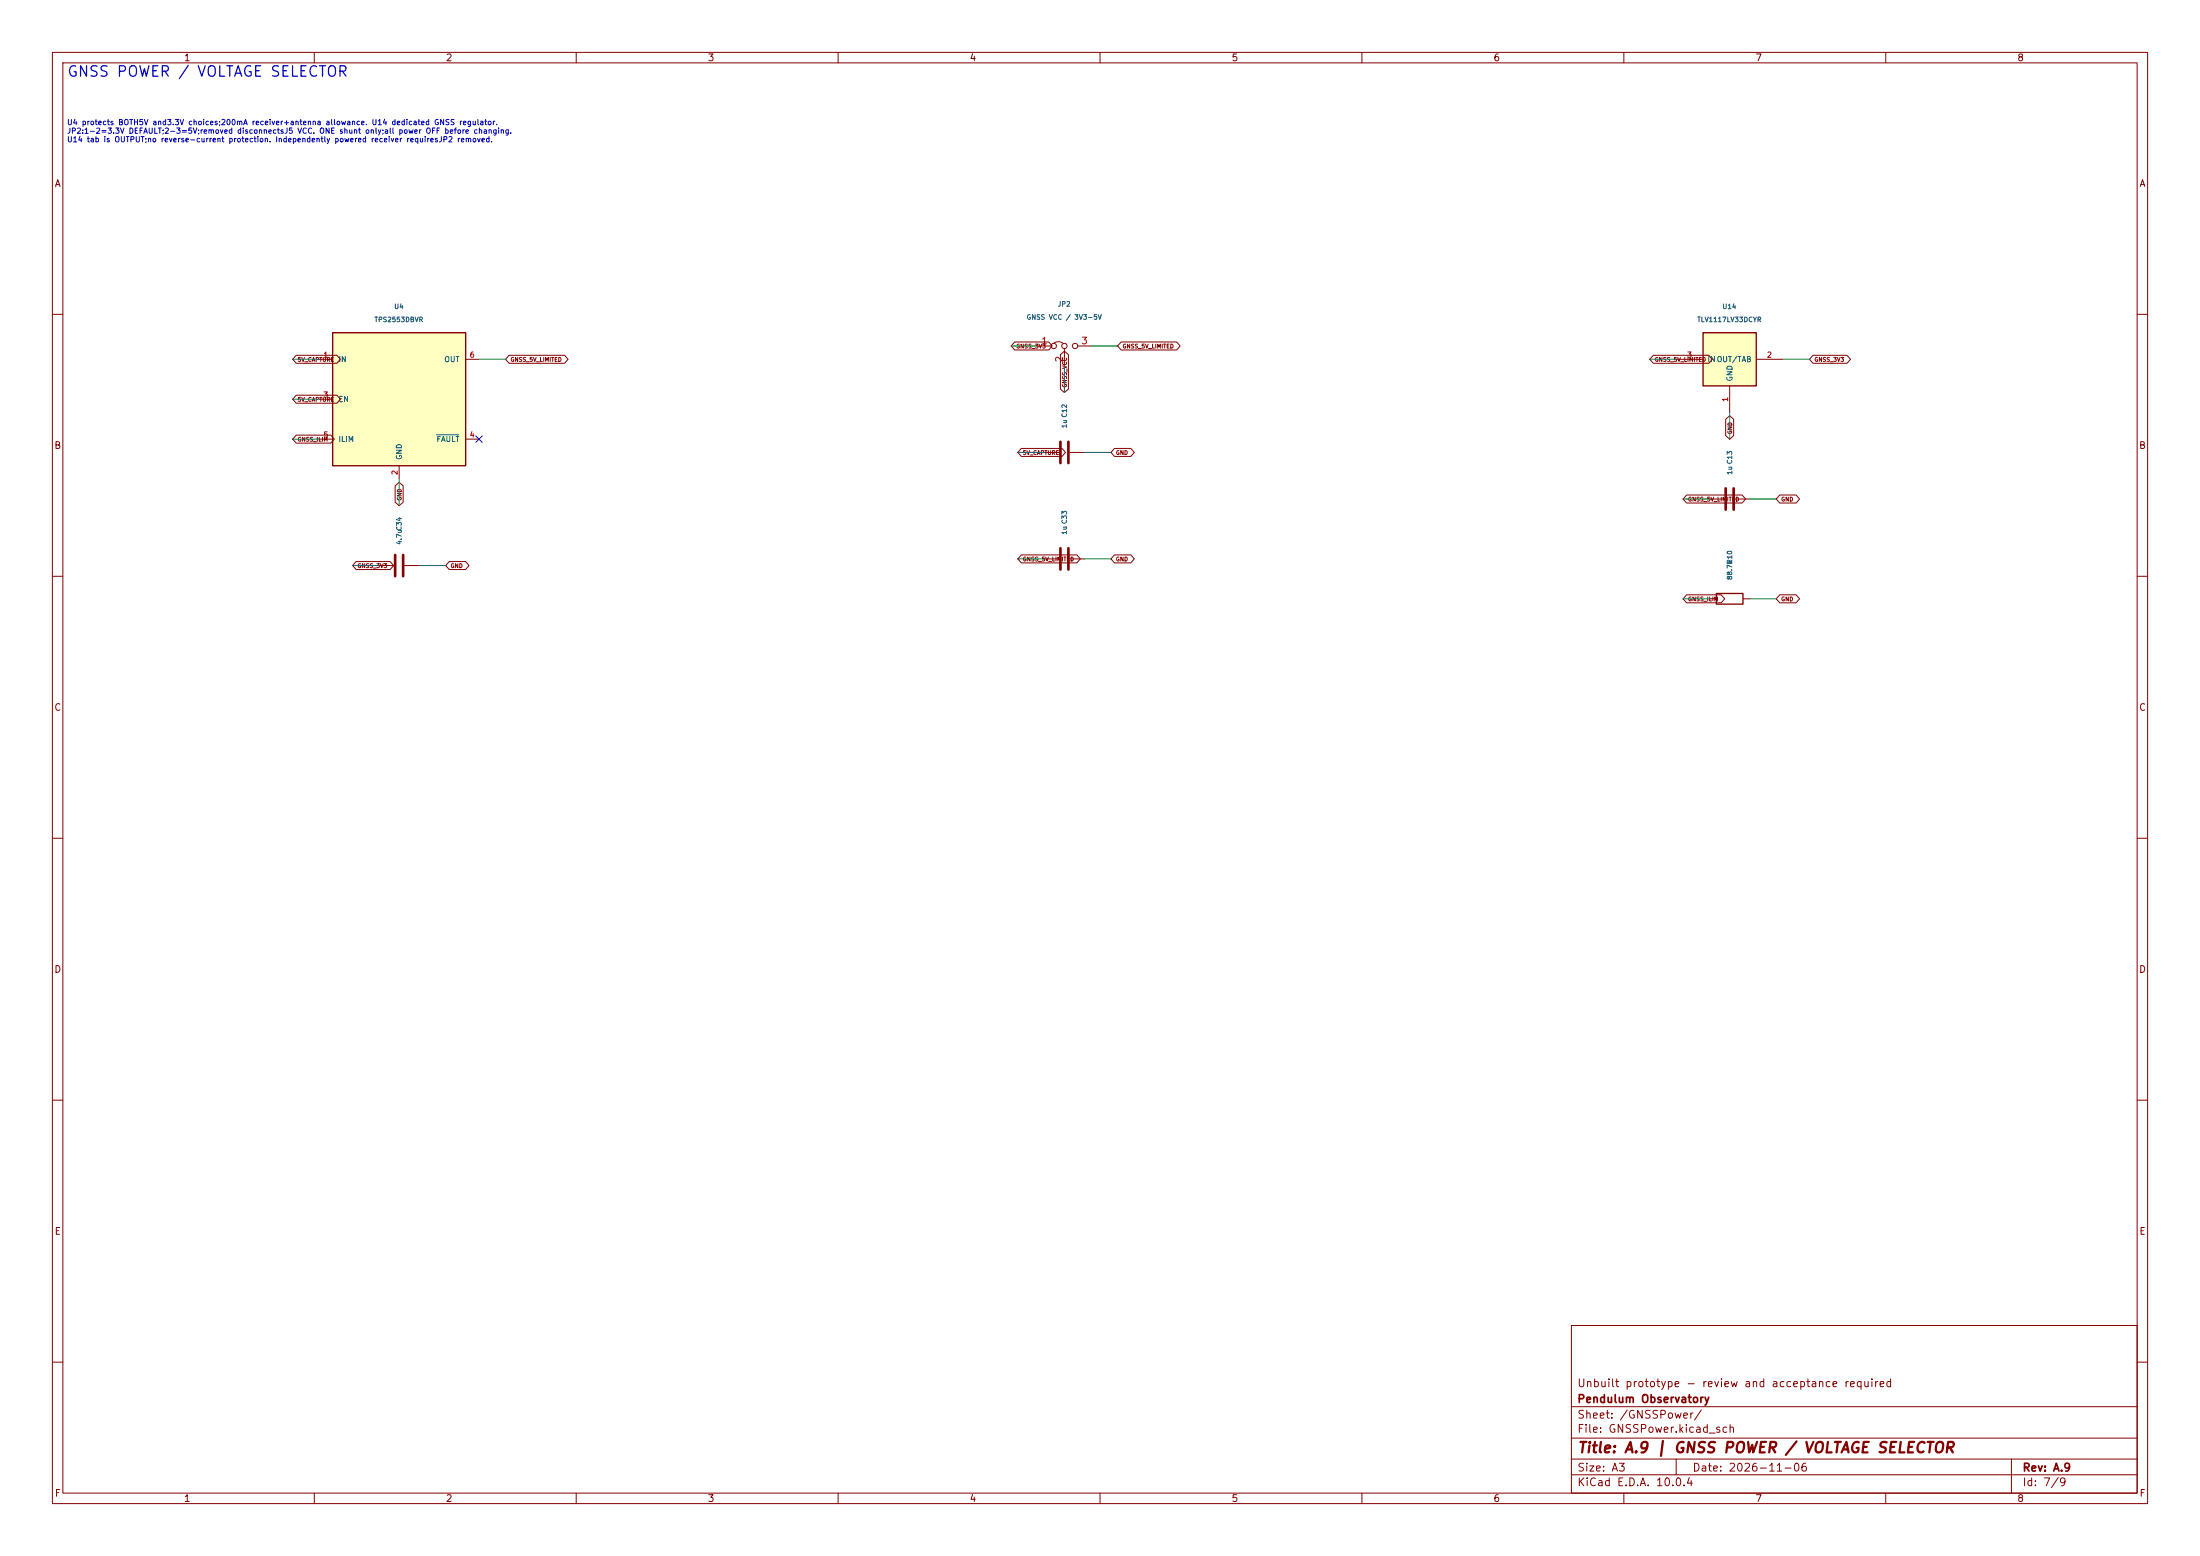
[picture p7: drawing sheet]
(kicad_sch
 (version 20250114)
 (generator "eeschema")
 (paper "A3")
 (title_block
  (title "A.9 | GNSS POWER / VOLTAGE SELECTOR")
  (date "2026-11-06")
  (rev "A.9")
  (company "Pendulum Observatory")
  (comment 1 "Unbuilt prototype - review and acceptance required"))
 (lib_symbols
  (symbol "Carrier:TPS2553"
   (pin_names
    (offset 1.016)) (in_bom yes) (on_board yes)
   (property "Reference" "U" (at 0 0 0) (effects (font (size 1.27 1.27)) (hide yes)))
   (property "Value" "TPS2553DBVR" (at 0 0 0) (effects (font (size 1.27 1.27)) (hide yes)))
   (property "Footprint" "" (at 0 0 0) (effects (font (size 1.27 1.27)) (hide yes)))
   (property "Datasheet" "" (at 0 0 0) (effects (font (size 1.27 1.27)) (hide yes)))
   (property "Description" "TI TPS2553DBVR; SOT23-6 active-high enable, auto-retry current limit" (at 0 0 0) (effects (font (size 1.27 1.27)) (hide yes)))
   (symbol "TPS2553_0_1"
    (rectangle (start -12.7 12.7) (end 12.7 -12.7) (stroke (width 0.254) (type default)) (fill (type background))))
   (symbol "TPS2553_1_1"
    (pin power_in line (at -15.24 7.62 0) (length 2.54) (name "IN" (effects (font (size 1.016 1.016)))) (number "1" (effects (font (size 1.016 1.016)))))
    (pin power_in line (at 0 -15.24 90) (length 2.54) (name "GND" (effects (font (size 1.016 1.016)))) (number "2" (effects (font (size 1.016 1.016)))))
    (pin input line (at -15.24 0 0) (length 2.54) (name "EN" (effects (font (size 1.016 1.016)))) (number "3" (effects (font (size 1.016 1.016)))))
    (pin open_collector line (at 15.24 -7.62 180) (length 2.54) (name "~{FAULT}" (effects (font (size 1.016 1.016)))) (number "4" (effects (font (size 1.016 1.016)))))
    (pin passive line (at -15.24 -7.62 0) (length 2.54) (name "ILIM" (effects (font (size 1.016 1.016)))) (number "5" (effects (font (size 1.016 1.016)))))
    (pin power_out line (at 15.24 7.62 180) (length 2.54) (name "OUT" (effects (font (size 1.016 1.016)))) (number "6" (effects (font (size 1.016 1.016)))))))
  (symbol "Carrier:Jumper_3_Bridged12"
   (pin_names
    (offset 0) (hide yes)) (exclude_from_sim no) (in_bom no) (on_board yes)
   (in_pos_files yes)
   (duplicate_pin_numbers_are_jumpers no)
   (property "Reference" "JP" (at -2.54 -2.54 0) (show_name no) (do_not_autoplace no) (effects (font (size 1.27 1.27))))
   (property "Value" "Jumper_3_Bridged12" (at 0 2.794 0) (show_name no) (do_not_autoplace no) (effects (font (size 1.27 1.27))))
   (property "Footprint" "" (at 0 0 0) (show_name no) (do_not_autoplace no) (hide yes) (effects (font (size 1.27 1.27))))
   (property "Datasheet" "" (at 0 0 0) (show_name no) (do_not_autoplace no) (hide yes) (effects (font (size 1.27 1.27))))
   (property "Description" "Jumper, 3-pole, pins 1+2 closed/bridged" (at 0 -11.43 0) (show_name no) (do_not_autoplace no) (hide yes) (effects (font (size 1.27 1.27))))
   (symbol "Jumper_3_Bridged12_0_0"
    (circle (center -2.032 0) (radius 0.508) (stroke (width 0) (type default)) (fill (type none)))
    (circle (center 0 0) (radius 0.508) (stroke (width 0) (type default)) (fill (type none)))
    (circle (center 2.032 0) (radius 0.508) (stroke (width 0) (type default)) (fill (type none))))
   (symbol "Jumper_3_Bridged12_0_1"
    (arc (start -2.032 0.508) (mid -1.143 0.8155) (end -0.254 0.508) (stroke (width 0) (type default)) (fill (type none)))
    (polyline (pts (xy 0 -1.27) (xy 0 -0.508)) (stroke (width 0) (type default)) (fill (type none))))
   (symbol "Jumper_3_Bridged12_1_1"
    (pin passive line (at -5.08 0 0) (length 2.54) (name "A" (effects (font (size 1.27 1.27)))) (number "1" (effects (font (size 1.27 1.27)))))
    (pin passive line (at 0 -3.81 90) (length 2.54) (name "C" (effects (font (size 1.27 1.27)))) (number "2" (effects (font (size 1.27 1.27)))))
    (pin passive line (at 5.08 0 180) (length 2.54) (name "B" (effects (font (size 1.27 1.27)))) (number "3" (effects (font (size 1.27 1.27))))))
   (embedded_fonts no))
  (symbol "Carrier:TLV1117LV33"
   (pin_names
    (offset 0.762)) (in_bom yes) (on_board yes)
   (property "Reference" "U" (at 0 8.89 0) (effects (font (size 1.27 1.27))))
   (property "Value" "TLV1117LV33DCYR" (at 0 6.35 0) (effects (font (size 1.27 1.27))))
   (symbol "TLV1117LV33_0_1"
    (rectangle (start -5.08 -5.08) (end 5.08 5.08) (stroke (width 0.254) (type default)) (fill (type background))))
   (symbol "TLV1117LV33_1_1"
    (pin power_in line (at -10.16 0 0) (length 5.08) (name "IN" (effects (font (size 1.016 1.016)))) (number "3" (effects (font (size 1.016 1.016)))))
    (pin power_out line (at 10.16 0 180) (length 5.08) (name "OUT/TAB" (effects (font (size 1.016 1.016)))) (number "2" (effects (font (size 1.016 1.016)))))
    (pin power_in line (at 0 -10.16 90) (length 5.08) (name "GND" (effects (font (size 1.016 1.016)))) (number "1" (effects (font (size 1.016 1.016)))))))
  (symbol "Carrier:C"
   (pin_numbers (hide yes))
   (pin_names
    (offset 0.254)) (exclude_from_sim no) (in_bom yes) (on_board yes)
   (in_pos_files yes)
   (duplicate_pin_numbers_are_jumpers no)
   (property "Reference" "C" (at 0.635 2.54 0) (show_name no) (do_not_autoplace no) (effects (font (size 1.27 1.27)) (justify left)))
   (property "Value" "C" (at 0.635 -2.54 0) (show_name no) (do_not_autoplace no) (effects (font (size 1.27 1.27)) (justify left)))
   (property "Footprint" "" (at 0.9652 -3.81 0) (show_name no) (do_not_autoplace no) (hide yes) (effects (font (size 1.27 1.27))))
   (property "Datasheet" "" (at 0 0 0) (show_name no) (do_not_autoplace no) (hide yes) (effects (font (size 1.27 1.27))))
   (property "Description" "Unpolarized capacitor" (at 0 0 0) (show_name no) (do_not_autoplace no) (hide yes) (effects (font (size 1.27 1.27))))
   (symbol "C_0_1"
    (polyline (pts (xy -2.032 0.762) (xy 2.032 0.762)) (stroke (width 0.508) (type default)) (fill (type none)))
    (polyline (pts (xy -2.032 -0.762) (xy 2.032 -0.762)) (stroke (width 0.508) (type default)) (fill (type none))))
   (symbol "C_1_1"
    (pin passive line (at 0 3.81 270) (length 2.794) (name "" (effects (font (size 1.27 1.27)))) (number "1" (effects (font (size 1.27 1.27)))))
    (pin passive line (at 0 -3.81 90) (length 2.794) (name "" (effects (font (size 1.27 1.27)))) (number "2" (effects (font (size 1.27 1.27))))))
   (embedded_fonts no))
  (symbol "Carrier:R"
   (pin_numbers (hide yes))
   (pin_names
    (offset 0)) (exclude_from_sim no) (in_bom yes) (on_board yes)
   (in_pos_files yes)
   (duplicate_pin_numbers_are_jumpers no)
   (property "Reference" "R" (at 2.032 0 90) (show_name no) (do_not_autoplace no) (effects (font (size 1.27 1.27))))
   (property "Value" "R" (at 0 0 90) (show_name no) (do_not_autoplace no) (effects (font (size 1.27 1.27))))
   (property "Footprint" "" (at -1.778 0 90) (show_name no) (do_not_autoplace no) (hide yes) (effects (font (size 1.27 1.27))))
   (property "Datasheet" "" (at 0 0 0) (show_name no) (do_not_autoplace no) (hide yes) (effects (font (size 1.27 1.27))))
   (property "Description" "Resistor" (at 0 0 0) (show_name no) (do_not_autoplace no) (hide yes) (effects (font (size 1.27 1.27))))
   (symbol "R_0_1"
    (rectangle (start -1.016 -2.54) (end 1.016 2.54) (stroke (width 0.254) (type default)) (fill (type none))))
   (symbol "R_1_1"
    (pin passive line (at 0 3.81 270) (length 1.27) (name "" (effects (font (size 1.27 1.27)))) (number "1" (effects (font (size 1.27 1.27)))))
    (pin passive line (at 0 -3.81 90) (length 1.27) (name "" (effects (font (size 1.27 1.27)))) (number "2" (effects (font (size 1.27 1.27))))))
   (embedded_fonts no)))
 (text "GNSS POWER / VOLTAGE SELECTOR" (at 12.7 12.7 0) (effects (font (size 2 2)) (justify left top)))
 (text "U4 protects BOTH5V and3.3V choices;200mA receiver+antenna allowance. U14 dedicated GNSS regulator.\nJP2:1-2=3.3V DEFAULT;2-3=5V;removed disconnectsJ5 VCC. ONE shunt only;all power OFF before changing.\nU14 tab is OUTPUT;no reverse-current protection. Independently powered receiver requiresJP2 removed." (at 12.7 23 0) (effects (font (size 1.016 1.016)) (justify left top)))
 (wire (pts (xy 60.96 68.58) (xy 55.88 68.58)) (stroke (width 0) (type default)))
 (global_label "5V_CAPTURE"
  (shape bidirectional) (at 55.88 68.58 0) (effects (font (size 0.762 0.762)) (justify left)))
 (wire (pts (xy 76.2 91.44) (xy 76.2 96.52)) (stroke (width 0) (type default)))
 (global_label "GND"
  (shape bidirectional) (at 76.2 96.52 90) (effects (font (size 0.762 0.762)) (justify left)))
 (wire (pts (xy 60.96 76.2) (xy 55.88 76.2)) (stroke (width 0) (type default)))
 (global_label "5V_CAPTURE"
  (shape bidirectional) (at 55.88 76.2 0) (effects (font (size 0.762 0.762)) (justify left)))
 (no_connect (at 91.44 83.82))
 (wire (pts (xy 60.96 83.82) (xy 55.88 83.82)) (stroke (width 0) (type default)))
 (global_label "GNSS_ILIM"
  (shape bidirectional) (at 55.88 83.82 0) (effects (font (size 0.762 0.762)) (justify left)))
 (wire (pts (xy 91.44 68.58) (xy 96.52 68.58)) (stroke (width 0) (type default)))
 (global_label "GNSS_5V_LIMITED"
  (shape bidirectional) (at 96.52 68.58 180) (effects (font (size 0.762 0.762)) (justify left)))
 (symbol
  (lib_id "Carrier:TPS2553") (at 76.2 76.2 0) (unit 1) (in_bom yes) (on_board yes) (dnp no)
  (property "Manufacturer" "Texas Instruments" (at 76.2 76.2 0) (effects (font (size 0.9 0.9)) (hide yes)))
  (property "MPN" "TPS2553DBVR" (at 76.2 76.2 0) (effects (font (size 0.9 0.9)) (hide yes)))
  (property "Assembly" "Dedicated GNSS current-limited 5V branch; R10 sets about 300mA nominal; /FAULT unused." (at 76.2 76.2 0) (effects (font (size 0.9 0.9)) (hide yes)))
  (property "Footprint" "Carrier:SOT-23-6" (at 76.2 76.2 0) (effects (font (size 0.9 0.9)) (hide yes)))
  (property "Datasheet" "https://www.ti.com/lit/ds/symlink/tps2553.pdf" (at 76.2 76.2 0) (effects (font (size 0.9 0.9)) (hide yes)))
  (property "Description" "" (at 76.2 76.2 0) (effects (font (size 0.9 0.9)) (hide yes)))
  (property "Reference" "U4" (at 76.2 58.5 0) (effects (font (size 0.9 0.9))))
  (property "Value" "TPS2553DBVR" (at 76.2 61.0 0) (effects (font (size 0.9 0.9)))) (pin "1") (pin "2") (pin "3") (pin "4") (pin "5") (pin "6"))
 (wire (pts (xy 198.12 66.04) (xy 193.04 66.04)) (stroke (width 0) (type default)))
 (global_label "GNSS_3V3"
  (shape bidirectional) (at 193.04 66.04 0) (effects (font (size 0.762 0.762)) (justify left)))
 (wire (pts (xy 203.2 69.85) (xy 203.2 74.93)) (stroke (width 0) (type default)))
 (global_label "GNSS_VCC"
  (shape bidirectional) (at 203.2 74.93 90) (effects (font (size 0.762 0.762)) (justify left)))
 (wire (pts (xy 208.28 66.04) (xy 213.36 66.04)) (stroke (width 0) (type default)))
 (global_label "GNSS_5V_LIMITED"
  (shape bidirectional) (at 213.36 66.04 180) (effects (font (size 0.762 0.762)) (justify left)))
 (symbol
  (lib_id "Carrier:Jumper_3_Bridged12") (at 203.2 66.04 0) (unit 1) (in_bom yes) (on_board yes) (dnp no)
  (property "Manufacturer" "Samtec" (at 203.2 66.04 0) (effects (font (size 0.9 0.9)) (hide yes)))
  (property "MPN" "TSW-103-07-G-S" (at 203.2 66.04 0) (effects (font (size 0.9 0.9)) (hide yes)))
  (property "Assembly" "ONE shunt only:1-2=3.3V DEFAULT;2-3=5V;removed disconnectsJ5 power. Power off all attached equipment and discharge before moving. Never bridge all3. Remove before independently powering receiver." (at 203.2 66.04 0) (effects (font (size 0.9 0.9)) (hide yes)))
  (property "Footprint" "Carrier:PinHeader_1x03_P2.54mm_Vertical" (at 203.2 66.04 0) (effects (font (size 0.9 0.9)) (hide yes)))
  (property "Datasheet" "" (at 203.2 66.04 0) (effects (font (size 0.9 0.9)) (hide yes)))
  (property "Description" "" (at 203.2 66.04 0) (effects (font (size 0.9 0.9)) (hide yes)))
  (property "Reference" "JP2" (at 203.2 58.040000000000006 0) (effects (font (size 0.9 0.9))))
  (property "Value" "GNSS VCC / 3V3-5V" (at 203.2 60.540000000000006 0) (effects (font (size 0.9 0.9)))) (pin "1") (pin "2") (pin "3"))
 (wire (pts (xy 320.04 68.58) (xy 314.96 68.58)) (stroke (width 0) (type default)))
 (global_label "GNSS_5V_LIMITED"
  (shape bidirectional) (at 314.96 68.58 0) (effects (font (size 0.762 0.762)) (justify left)))
 (wire (pts (xy 340.36 68.58) (xy 345.44 68.58)) (stroke (width 0) (type default)))
 (global_label "GNSS_3V3"
  (shape bidirectional) (at 345.44 68.58 180) (effects (font (size 0.762 0.762)) (justify left)))
 (wire (pts (xy 330.2 78.74) (xy 330.2 83.82)) (stroke (width 0) (type default)))
 (global_label "GND"
  (shape bidirectional) (at 330.2 83.82 90) (effects (font (size 0.762 0.762)) (justify left)))
 (symbol
  (lib_id "Carrier:TLV1117LV33") (at 330.2 68.58 0) (unit 1) (in_bom yes) (on_board yes) (dnp no)
  (property "Manufacturer" "Texas Instruments" (at 330.2 68.58 0) (effects (font (size 0.9 0.9)) (hide yes)))
  (property "MPN" "TLV1117LV33DCYR" (at 330.2 68.58 0) (effects (font (size 0.9 0.9)) (hide yes)))
  (property "Footprint" "Carrier:SOT-223-3_TabPin2" (at 330.2 68.58 0) (effects (font (size 0.9 0.9)) (hide yes)))
  (property "Datasheet" "https://www.ti.com/lit/ds/symlink/tlv1117lv.pdf" (at 330.2 68.58 0) (effects (font (size 0.9 0.9)) (hide yes)))
  (property "Description" "Dedicated GNSS3.3V LDO; fixed3.3V,ceramic-stable,SOT223;tab is OUTPUT" (at 330.2 68.58 0) (effects (font (size 0.9 0.9)) (hide yes)))
  (property "Assembly" "Pin1GND;pin2ANDtabGNSS_3V3;pin3GNSS_5V_LIMITED. Solid output-tab copper spread;never connect tab toGND.200mA GNSS+antenna allowance requires thermal acceptance. Unprotected OUT-to-IN body diode: no external receiver power withJP2 fitted." (at 330.2 68.58 0) (effects (font (size 0.9 0.9)) (hide yes)))
  (property "Reference" "U14" (at 330.2 58.5 0) (effects (font (size 0.9 0.9))))
  (property "Value" "TLV1117LV33DCYR" (at 330.2 61.0 0) (effects (font (size 0.9 0.9)))) (pin "3") (pin "2") (pin "1"))
 (wire (pts (xy 199.39 86.36) (xy 194.31 86.36)) (stroke (width 0) (type default)))
 (global_label "5V_CAPTURE"
  (shape bidirectional) (at 194.31 86.36 0) (effects (font (size 0.762 0.762)) (justify left)))
 (wire (pts (xy 207.01 86.36) (xy 212.09 86.36)) (stroke (width 0) (type default)))
 (global_label "GND"
  (shape bidirectional) (at 212.09 86.36 180) (effects (font (size 0.762 0.762)) (justify left)))
 (symbol
  (lib_id "Carrier:C") (at 203.2 86.36 90) (unit 1) (in_bom yes) (on_board yes) (dnp no)
  (property "Manufacturer" "Murata" (at 203.2 86.36 0) (effects (font (size 0.9 0.9)) (hide yes)))
  (property "MPN" "GRM21BR71C105KA01L" (at 203.2 86.36 0) (effects (font (size 0.9 0.9)) (hide yes)))
  (property "Assembly" "1uF GNSS switch input bypass, 16V X7R; place close to U4." (at 203.2 86.36 0) (effects (font (size 0.9 0.9)) (hide yes)))
  (property "Footprint" "Carrier:C_0805_2012Metric" (at 203.2 86.36 0) (effects (font (size 0.9 0.9)) (hide yes)))
  (property "Datasheet" "" (at 203.2 86.36 0) (effects (font (size 0.9 0.9)) (hide yes)))
  (property "Description" "" (at 203.2 86.36 0) (effects (font (size 0.9 0.9)) (hide yes)))
  (property "Reference" "C12" (at 203.2 78.36 0) (effects (font (size 0.9 0.9))))
  (property "Value" "1u" (at 203.2 80.86 0) (effects (font (size 0.9 0.9)))) (pin "1") (pin "2"))
 (wire (pts (xy 326.39 95.25) (xy 321.31 95.25)) (stroke (width 0) (type default)))
 (global_label "GNSS_5V_LIMITED"
  (shape bidirectional) (at 321.31 95.25 0) (effects (font (size 0.762 0.762)) (justify left)))
 (wire (pts (xy 334.01 95.25) (xy 339.09 95.25)) (stroke (width 0) (type default)))
 (global_label "GND"
  (shape bidirectional) (at 339.09 95.25 180) (effects (font (size 0.762 0.762)) (justify left)))
 (symbol
  (lib_id "Carrier:C") (at 330.2 95.25 90) (unit 1) (in_bom yes) (on_board yes) (dnp no)
  (property "Manufacturer" "Murata" (at 330.2 95.25 0) (effects (font (size 0.9 0.9)) (hide yes)))
  (property "MPN" "GRM21BR71C105KA01L" (at 330.2 95.25 0) (effects (font (size 0.9 0.9)) (hide yes)))
  (property "Assembly" "1uF GNSS switch output bypass, 16V X7R; receiver supplies local bulk decoupling." (at 330.2 95.25 0) (effects (font (size 0.9 0.9)) (hide yes)))
  (property "Footprint" "Carrier:C_0805_2012Metric" (at 330.2 95.25 0) (effects (font (size 0.9 0.9)) (hide yes)))
  (property "Datasheet" "" (at 330.2 95.25 0) (effects (font (size 0.9 0.9)) (hide yes)))
  (property "Description" "" (at 330.2 95.25 0) (effects (font (size 0.9 0.9)) (hide yes)))
  (property "Reference" "C13" (at 330.2 87.25 0) (effects (font (size 0.9 0.9))))
  (property "Value" "1u" (at 330.2 89.75 0) (effects (font (size 0.9 0.9)))) (pin "1") (pin "2"))
 (wire (pts (xy 199.39 106.68) (xy 194.31 106.68)) (stroke (width 0) (type default)))
 (global_label "GNSS_5V_LIMITED"
  (shape bidirectional) (at 194.31 106.68 0) (effects (font (size 0.762 0.762)) (justify left)))
 (wire (pts (xy 207.01 106.68) (xy 212.09 106.68)) (stroke (width 0) (type default)))
 (global_label "GND"
  (shape bidirectional) (at 212.09 106.68 180) (effects (font (size 0.762 0.762)) (justify left)))
 (symbol
  (lib_id "Carrier:C") (at 203.2 106.68 90) (unit 1) (in_bom yes) (on_board yes) (dnp no)
  (property "Manufacturer" "Murata" (at 203.2 106.68 0) (effects (font (size 0.9 0.9)) (hide yes)))
  (property "MPN" "GRM21BR71C105KA01L" (at 203.2 106.68 0) (effects (font (size 0.9 0.9)) (hide yes)))
  (property "Assembly" "GNSS regulator local bypass. X7R/X5R;C34 effective capacitance must exceed0.5uF after bias,tolerance and temperature." (at 203.2 106.68 0) (effects (font (size 0.9 0.9)) (hide yes)))
  (property "Footprint" "Carrier:C_0805_2012Metric" (at 203.2 106.68 0) (effects (font (size 0.9 0.9)) (hide yes)))
  (property "Datasheet" "" (at 203.2 106.68 0) (effects (font (size 0.9 0.9)) (hide yes)))
  (property "Description" "" (at 203.2 106.68 0) (effects (font (size 0.9 0.9)) (hide yes)))
  (property "Reference" "C33" (at 203.2 98.68 0) (effects (font (size 0.9 0.9))))
  (property "Value" "1u" (at 203.2 101.18 0) (effects (font (size 0.9 0.9)))) (pin "1") (pin "2"))
 (wire (pts (xy 72.39 107.95) (xy 67.31 107.95)) (stroke (width 0) (type default)))
 (global_label "GNSS_3V3"
  (shape bidirectional) (at 67.31 107.95 0) (effects (font (size 0.762 0.762)) (justify left)))
 (wire (pts (xy 80.01 107.95) (xy 85.09 107.95)) (stroke (width 0) (type default)))
 (global_label "GND"
  (shape bidirectional) (at 85.09 107.95 180) (effects (font (size 0.762 0.762)) (justify left)))
 (symbol
  (lib_id "Carrier:C") (at 76.2 107.95 90) (unit 1) (in_bom yes) (on_board yes) (dnp no)
  (property "Manufacturer" "Murata" (at 76.2 107.95 0) (effects (font (size 0.9 0.9)) (hide yes)))
  (property "MPN" "GRM21BR71C475KA73L" (at 76.2 107.95 0) (effects (font (size 0.9 0.9)) (hide yes)))
  (property "Assembly" "GNSS regulator local bypass. X7R/X5R;C34 effective capacitance must exceed0.5uF after bias,tolerance and temperature." (at 76.2 107.95 0) (effects (font (size 0.9 0.9)) (hide yes)))
  (property "Footprint" "Carrier:C_0805_2012Metric" (at 76.2 107.95 0) (effects (font (size 0.9 0.9)) (hide yes)))
  (property "Datasheet" "" (at 76.2 107.95 0) (effects (font (size 0.9 0.9)) (hide yes)))
  (property "Description" "" (at 76.2 107.95 0) (effects (font (size 0.9 0.9)) (hide yes)))
  (property "Reference" "C34" (at 76.2 99.95 0) (effects (font (size 0.9 0.9))))
  (property "Value" "4.7u" (at 76.2 102.45 0) (effects (font (size 0.9 0.9)))) (pin "1") (pin "2"))
 (wire (pts (xy 326.39 114.3) (xy 321.31 114.3)) (stroke (width 0) (type default)))
 (global_label "GNSS_ILIM"
  (shape bidirectional) (at 321.31 114.3 0) (effects (font (size 0.762 0.762)) (justify left)))
 (wire (pts (xy 334.01 114.3) (xy 339.09 114.3)) (stroke (width 0) (type default)))
 (global_label "GND"
  (shape bidirectional) (at 339.09 114.3 180) (effects (font (size 0.762 0.762)) (justify left)))
 (symbol
  (lib_id "Carrier:R") (at 330.2 114.3 90) (unit 1) (in_bom yes) (on_board yes) (dnp no)
  (property "Manufacturer" "Yageo" (at 330.2 114.3 0) (effects (font (size 0.9 0.9)) (hide yes)))
  (property "MPN" "RC0805FR-0788K7L" (at 330.2 114.3 0) (effects (font (size 0.9 0.9)) (hide yes)))
  (property "Assembly" "88.7k 1% GNSS limit: 299mA nominal; 262-342mA published bounds. Target receiver/antenna <=200mA." (at 330.2 114.3 0) (effects (font (size 0.9 0.9)) (hide yes)))
  (property "Footprint" "Carrier:R_0805_2012Metric" (at 330.2 114.3 0) (effects (font (size 0.9 0.9)) (hide yes)))
  (property "Datasheet" "" (at 330.2 114.3 0) (effects (font (size 0.9 0.9)) (hide yes)))
  (property "Description" "" (at 330.2 114.3 0) (effects (font (size 0.9 0.9)) (hide yes)))
  (property "Reference" "R10" (at 330.2 106.3 0) (effects (font (size 0.9 0.9))))
  (property "Value" "88.7k" (at 330.2 108.8 0) (effects (font (size 0.9 0.9)))) (pin "1") (pin "2"))
 (embedded_fonts no))
